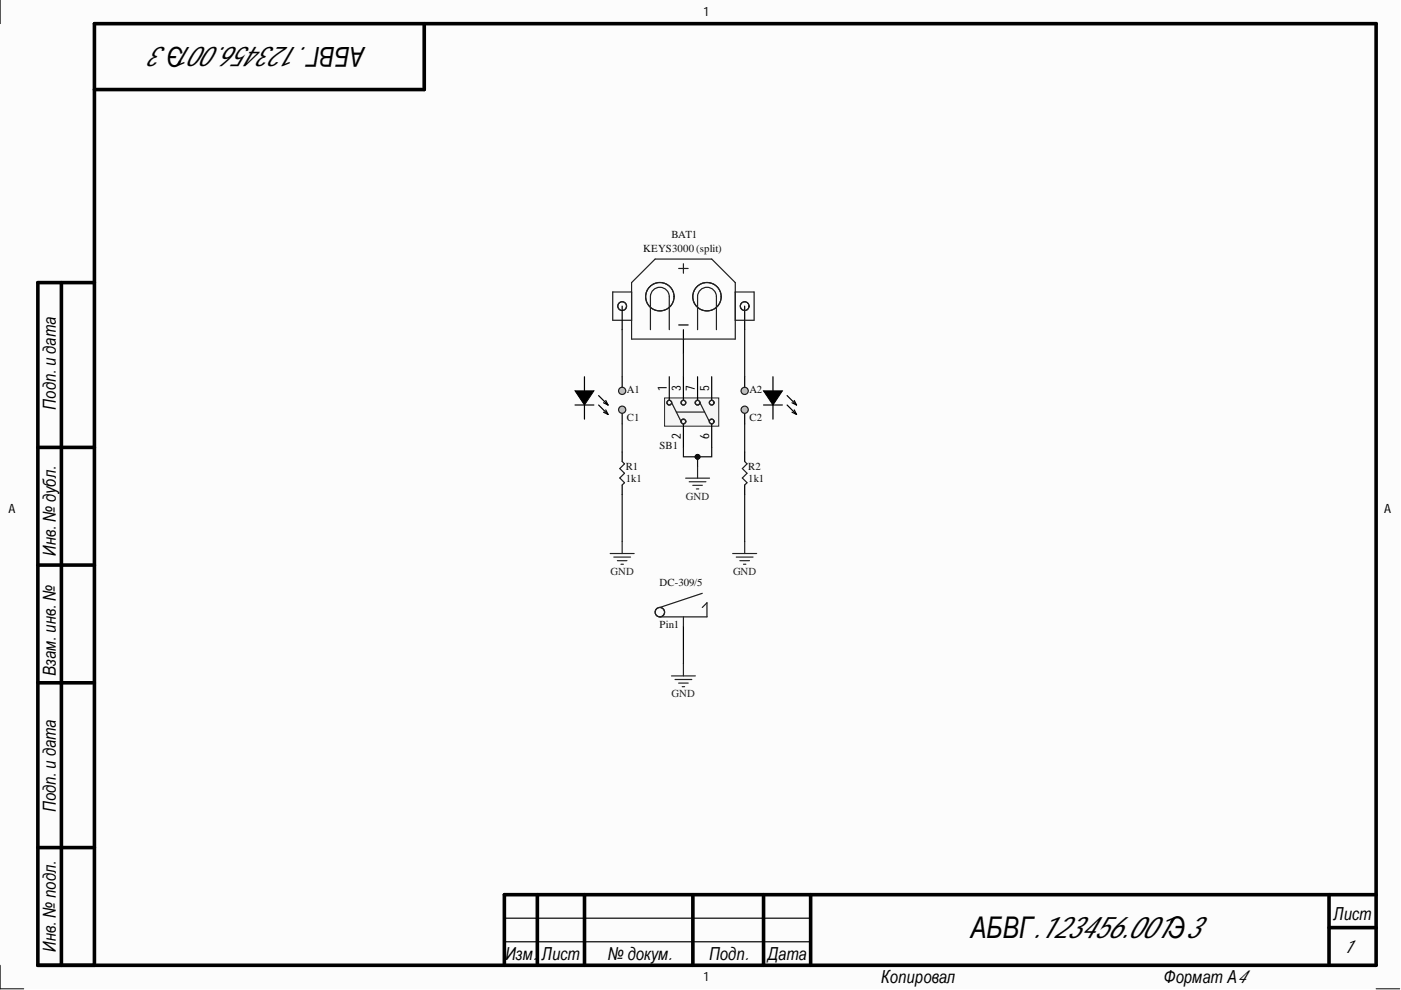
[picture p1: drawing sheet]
<svg xmlns="http://www.w3.org/2000/svg" width="297mm" height="210mm" viewBox="0 0 297 210" stroke-linecap="round" stroke-linejoin="round" font-family="sans-serif">
<g fill="#fcfcfc">
<path d="M0 0h296.8v209.7h-296.8z" fill-rule="evenodd"/>
<path d="M5 5h286.8v199.7h-286.8z" fill-rule="evenodd"/>
</g>
<path d="M0 0v5M0 204.7v5h5M291.8 209.7h5" fill="none" stroke="#000" stroke-width=".21"/>
<g fill="none" stroke="#000" stroke-width=".76">
<path d="M89.9 5v14h-69.9M8 59.9h12M8 59.9v144.8h283.8v-199.7h-271.8v199.7M13 59.9v144.8M8 94.9h12M8 119.8h12M8 144.8h12M8 179.7h12M113.9 189.7v15M123.9 189.7v15M146.9 189.7v15M161.9 189.7v15"/>
<path d="M171.9 189.7v15M281.8 189.7v15M281.8 196.7h10M291.8 189.7h-184.9v15"/>
</g>
<path d="M131.9 64.9v5M143.9 68.9h2M144.9 69.9v5M157.9 64.9v5M131.9 95.9v2M157.9 95.9v2M131.9 102.8v2M157.9 102.8v2M106.9 194.7h65M106.9 199.7h65" fill="none" stroke="#000" stroke-width=".25"/>
<g fill="none" stroke="#1c1c1c" stroke-width=".25">
<path d="M138.9 54.9h12l5 5v12h-22v-12zM143.9 56.9h2M144.9 55.9v2M133.9 61.9h-4v6h4M137.9 62.9a2 2 0 0 1 2-2 2 2 0 0 1 2 2v7M137.9 62.9v7M147.9 62.9a2 2 0 0 1 2-2 2 2 0 0 1 2 2v7M147.9 62.9v7M155.9 61.9h4v6h-4M131.9 97.9l.5 .4-1 1 1 1-1 1 1 1-.5 .5M157.9 97.9l.5 .4-1 1 1 1-1 1 1 1-.5 .5"/>
<circle cx="131.9" cy="64.9" r=".92"/>
<circle cx="131.9" cy="64.9" r=".93"/>
<circle cx="139.9" cy="62.9" r="3"/>
<circle cx="149.9" cy="62.9" r="3"/>
<circle cx="157.9" cy="64.9" r=".93"/>
<circle cx="157.9" cy="64.9" r=".92"/>
</g>
<g fill="none" stroke="#262626" stroke-width=".25">
<path d="M147.9 98.8v2.6M129.4 117.4h5M130.1 118.1h3.6M130.9 118.9h2M131.7 119.6h.5M131.9 114.8v2.6M145.4 101.4h5M146.1 102.1h3.6M146.9 102.9h2M147.6 103.7h.6M155.3 117.4h5.1M156.1 118.1h3.6"/>
<path d="M156.9 118.9h2M157.6 119.6h.5M157.9 114.8v2.6"/>
</g>
<path d="M140.9 84.4h11.5v6h-11.5z" fill-rule="evenodd" fill="#f5f5f5"/>
<path d="M140.9 84.4h11.5v6h-11.5z" fill="none" stroke="#262626" stroke-width=".21"/>
<path d="M141.9 79.9v5M144.9 79.9v5M147.9 79.9v5M150.9 79.9v5M157.9 79.9v2.5M144.9 89.9v5M150.9 89.9v5M144.9 132.8v5" fill="none" stroke="#000" stroke-width=".25"/>
<g fill="none" stroke="#1c1c1c" stroke-width=".25">
<path d="M142.4 85.4l2 4M143.4 87.4h6M148.4 85.4l2 4M144.9 130.8v2M148.9 128.8l1-1v3h-10M148.9 125.8l-9 3"/>
<circle cx="141.9" cy="85.4" r=".5"/>
<circle cx="144.9" cy="85.4" r=".5"/>
<circle cx="144.9" cy="89.4" r=".5"/>
<circle cx="147.9" cy="85.4" r=".5"/>
<circle cx="150.9" cy="89.4" r=".5"/>
<circle cx="150.9" cy="85.4" r=".5"/>
<circle cx="139.9" cy="129.8" r="1"/>
</g>
<path d="M142.4 143.3h5M143.1 144.1h3.6M143.9 144.8h2M144.6 145.6h.6M144.9 140.8v2.5" fill="none" stroke="#262626" stroke-width=".25"/>
<circle cx="157.9" cy="82.9" r=".76" fill="#c0c0c0"/>
<circle cx="157.9" cy="82.9" r=".76" fill="none" stroke="#1c1c1c" stroke-width=".25"/>
<path d="M131.9 79.9v2.5" fill="none" stroke="#000" stroke-width=".25"/>
<circle cx="131.9" cy="82.9" r=".76" fill="#c0c0c0"/>
<circle cx="131.9" cy="82.9" r=".76" fill="none" stroke="#1c1c1c" stroke-width=".25"/>
<path d="M131.9 87.4v2.5" fill="none" stroke="#000" stroke-width=".25"/>
<circle cx="131.9" cy="86.9" r=".76" fill="#c0c0c0"/>
<circle cx="131.9" cy="86.9" r=".76" fill="none" stroke="#1c1c1c" stroke-width=".25"/>
<path d="M157.9 87.4v2.5" fill="none" stroke="#000" stroke-width=".25"/>
<circle cx="157.9" cy="86.9" r=".76" fill="#c0c0c0"/>
<circle cx="157.9" cy="86.9" r=".76" fill="none" stroke="#1c1c1c" stroke-width=".25"/>
<path d="M144.9 74.9v5M131.9 89.9v6M147.9 96.9v1.9M157.9 89.9v6M131.9 104.8v10M157.9 104.8v10" fill="none" stroke="#0e0e0e" stroke-width=".25"/>
<circle cx="147.9" cy="96.9" r=".51" fill="#0e0e0e"/>
<circle cx="147.9" cy="96.9" r=".51" fill="none" stroke="#0e0e0e" stroke-width=".21"/>
<path d="M144.9 94.9v2h6v-2M144.9 137.8v3" fill="none" stroke="#0e0e0e" stroke-width=".25"/>
<circle cx="147.9" cy="96.9" r=".51" fill="#0e0e0e"/>
<circle cx="147.9" cy="96.9" r=".51" fill="none" stroke="#0e0e0e" stroke-width=".21"/>
<path d="M131.9 69.9v10M157.9 69.9v10" fill="none" stroke="#0e0e0e" stroke-width=".25"/>
<g fill="none" stroke="#000" stroke-width=".25">
<path d="M123.9 79.9v3M163.9 79.9v3M121.9 85.9h4M123.9 85.9v3M126.9 83.9l2 2M126.9 85.9l2 2M128 85.4l.9 .5M128 87.4l.9 .5M128.4 84.9l.5 1M128.4 86.9l.5 1M161.9 85.9h4M163.9 85.9v3"/>
<path d="M166.9 83.9l2 2M166.9 85.9l2 2M167.9 85.4l1 .5M167.9 87.4l1 .5M168.4 84.9l.5 1M168.4 86.9l.5 1"/>
</g>
<path d="M121.9 82.9h4l-2 3zM161.9 82.9h4l-2 3z" fill="#000"/>
<path d="M121.9 82.9h4l-2 3zM161.9 82.9h4l-2 3z" fill="none" stroke="#000" stroke-width=".21"/>
<text font-size="6.3" x="205.7" y="198.8">АБВГ.123456.001Э3</text>
<text font-size="5.8" x="77.4" y="9.9" transform="rotate(-180 77.4 9.9)">АБВГ.123456.001Э3</text>
<g font-size="3.8">
<text x="11.8" y="86.8" transform="rotate(-90 11.8 86.8)">Подп. и дата</text>
<text x="11.8" y="117.8" transform="rotate(-90 11.8 117.8)">Инв. № дубл.</text>
<text x="11.8" y="143.3" transform="rotate(-90 11.8 143.3)">Взам. инв. №</text>
<text x="11.8" y="172.2" transform="rotate(-90 11.8 172.2)">Подп. и дата</text>
<text x="282.7" y="195">Лист</text>
<text x="11.8" y="201.8" transform="rotate(-90 11.8 201.8)">Инв. № подл.</text>
<text x="107.2" y="203.5">Изм.</text>
<text x="114.9" y="203.5">Лист</text>
<text x="128.9" y="203.5">№ докум.</text>
<text x="150.3" y="203.5">Подп.</text>
<text x="162.8" y="203.5">Дата</text>
<text x="284.8" y="202">1</text>
<text x="186.8" y="208.5">Копировал</text>
<text x="246.8" y="208.5">Формат А4</text>
</g>
<g font-size="2.7">
<text x="149.2" y="3.4">1</text>
<text x="141.4" y="82.9" transform="rotate(-90 141.4 82.9)">1</text>
<text x="144.3" y="82.9" transform="rotate(-90 144.3 82.9)">3</text>
<text x="147.3" y="82.9" transform="rotate(-90 147.3 82.9)">7</text>
<text x="150.3" y="82.9" transform="rotate(-90 150.3 82.9)">5</text>
<text x="144.3" y="93" transform="rotate(-90 144.3 93)">2</text>
<text x="150.3" y="93" transform="rotate(-90 150.3 93)">6</text>
<text x="1.8" y="108.8">A</text>
<text x="293.5" y="108.8">A</text>
<text x="149.2" y="208">1</text>
</g>
<g font-size="2.3" fill="#0e0e0e">
<text x="136.4" y="53.4">KEYS3000 (split)</text>
<text x="142.4" y="50.4">BAT1</text>
<text x="132.9" y="83.4">A1</text>
<text x="158.9" y="83.4">A2</text>
<text x="132.9" y="89.4">C1</text>
<text x="158.9" y="89.4">C2</text>
<text x="139.8" y="95.3">SB1</text>
<text x="132.7" y="99.6">R1</text>
<text x="158.6" y="99.6">R2</text>
<text x="132.7" y="102.1">1k1</text>
<text x="158.6" y="102.1">1k1</text>
<text x="139.8" y="124.3">DC-309/5</text>
<text x="139.8" y="133.2">Pin1</text>
</g>
<g font-size="2.3" fill="#262626">
<text x="145.4" y="105.9">GND</text>
<text x="129.4" y="121.9">GND</text>
<text x="155.4" y="121.9">GND</text>
<text x="142.4" y="147.9">GND</text>
</g>
</svg>
